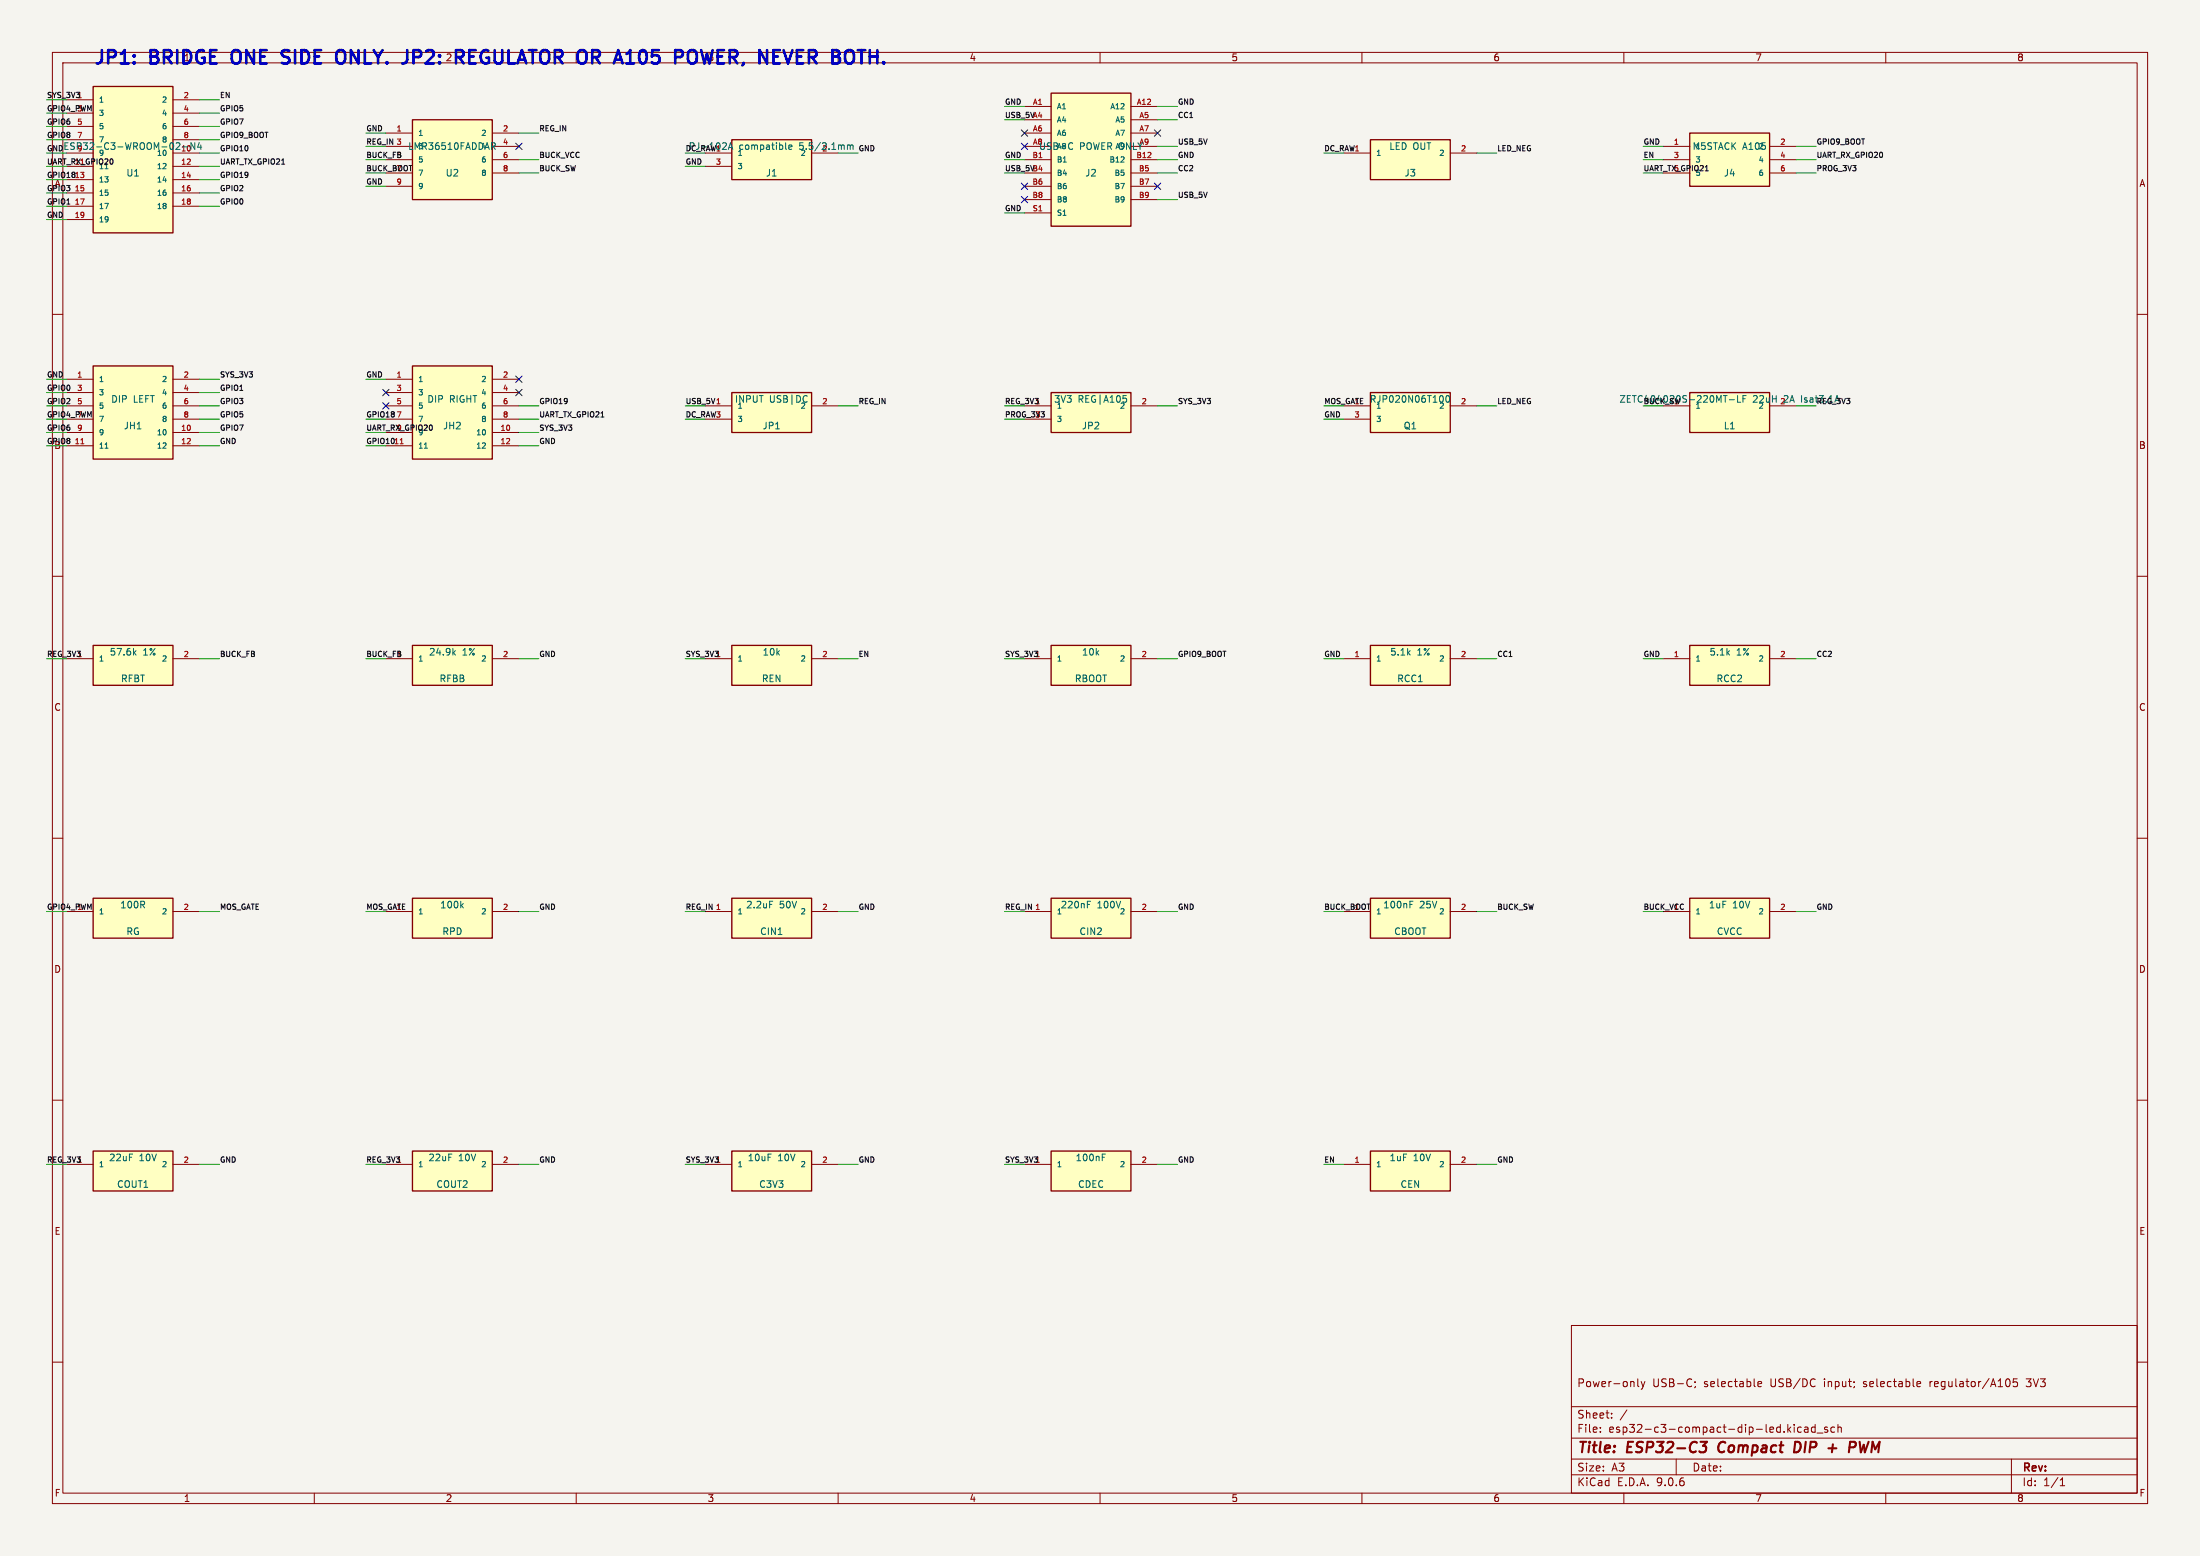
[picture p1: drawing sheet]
EESchema Schematic File Version 4
LIBS:esp32-c3-compact-dip-led-cache
EELAYER 29 0
EELAYER END
$Descr A3 16535 11693
Sheet 1 1
Title "ESP32-C3 Compact DIP + PWM"
Comment1 "Power-only USB-C; selectable USB/DC input; selectable regulator/A105 3V3"
$EndDescr
$Comp
L esp32-c3-compact-dip-led-cache:U1_SYM U1
U 1 1
P 1000 1200
F 0 "U1" H 1000 1100 50  0000 C CNN
F 1 "ESP32-C3-WROOM-02-N4" H 1000 1300 50  0000 C CNN
	1    1000 1200
	1 0 0 -1
$EndComp
Wire Wire Line
	500 750 350 750
Text Label 350 750 0    40   ~ 0
SYS_3V3
Wire Wire Line
	1500 750 1650 750
Text Label 1650 750 0    40   ~ 0
EN
Wire Wire Line
	500 850 350 850
Text Label 350 850 0    40   ~ 0
GPIO4_PWM
Wire Wire Line
	1500 850 1650 850
Text Label 1650 850 0    40   ~ 0
GPIO5
Wire Wire Line
	500 950 350 950
Text Label 350 950 0    40   ~ 0
GPIO6
Wire Wire Line
	1500 950 1650 950
Text Label 1650 950 0    40   ~ 0
GPIO7
Wire Wire Line
	500 1050 350 1050
Text Label 350 1050 0    40   ~ 0
GPIO8
Wire Wire Line
	1500 1050 1650 1050
Text Label 1650 1050 0    40   ~ 0
GPIO9_BOOT
Wire Wire Line
	500 1150 350 1150
Text Label 350 1150 0    40   ~ 0
GND
Wire Wire Line
	1500 1150 1650 1150
Text Label 1650 1150 0    40   ~ 0
GPIO10
Wire Wire Line
	500 1250 350 1250
Text Label 350 1250 0    40   ~ 0
UART_RX_GPIO20
Wire Wire Line
	1500 1250 1650 1250
Text Label 1650 1250 0    40   ~ 0
UART_TX_GPIO21
Wire Wire Line
	500 1350 350 1350
Text Label 350 1350 0    40   ~ 0
GPIO18
Wire Wire Line
	1500 1350 1650 1350
Text Label 1650 1350 0    40   ~ 0
GPIO19
Wire Wire Line
	500 1450 350 1450
Text Label 350 1450 0    40   ~ 0
GPIO3
Wire Wire Line
	1500 1450 1650 1450
Text Label 1650 1450 0    40   ~ 0
GPIO2
Wire Wire Line
	500 1550 350 1550
Text Label 350 1550 0    40   ~ 0
GPIO1
Wire Wire Line
	1500 1550 1650 1550
Text Label 1650 1550 0    40   ~ 0
GPIO0
Wire Wire Line
	500 1650 350 1650
Text Label 350 1650 0    40   ~ 0
GND
$Comp
L esp32-c3-compact-dip-led-cache:U2_SYM U2
U 1 1
P 3400 1200
F 0 "U2" H 3400 1100 50  0000 C CNN
F 1 "LMR36510FADDAR" H 3400 1300 50  0000 C CNN
	1    3400 1200
	1 0 0 -1
$EndComp
Wire Wire Line
	2900 1000 2750 1000
Text Label 2750 1000 0    40   ~ 0
GND
Wire Wire Line
	3900 1000 4050 1000
Text Label 4050 1000 0    40   ~ 0
REG_IN
Wire Wire Line
	2900 1100 2750 1100
Text Label 2750 1100 0    40   ~ 0
REG_IN
NoConn ~ 3900 1100
Wire Wire Line
	2900 1200 2750 1200
Text Label 2750 1200 0    40   ~ 0
BUCK_FB
Wire Wire Line
	3900 1200 4050 1200
Text Label 4050 1200 0    40   ~ 0
BUCK_VCC
Wire Wire Line
	2900 1300 2750 1300
Text Label 2750 1300 0    40   ~ 0
BUCK_BOOT
Wire Wire Line
	3900 1300 4050 1300
Text Label 4050 1300 0    40   ~ 0
BUCK_SW
Wire Wire Line
	2900 1400 2750 1400
Text Label 2750 1400 0    40   ~ 0
GND
$Comp
L esp32-c3-compact-dip-led-cache:J1_SYM J1
U 1 1
P 5800 1200
F 0 "J1" H 5800 1100 50  0000 C CNN
F 1 "PJ-102A compatible 5.5/2.1mm" H 5800 1300 50  0000 C CNN
	1    5800 1200
	1 0 0 -1
$EndComp
Wire Wire Line
	5300 1150 5150 1150
Text Label 5150 1150 0    40   ~ 0
DC_RAW
Wire Wire Line
	6300 1150 6450 1150
Text Label 6450 1150 0    40   ~ 0
GND
Wire Wire Line
	5300 1250 5150 1250
Text Label 5150 1250 0    40   ~ 0
GND
$Comp
L esp32-c3-compact-dip-led-cache:J2_SYM J2
U 1 1
P 8200 1200
F 0 "J2" H 8200 1100 50  0000 C CNN
F 1 "USB-C POWER ONLY" H 8200 1300 50  0000 C CNN
	1    8200 1200
	1 0 0 -1
$EndComp
Wire Wire Line
	7700 800 7550 800
Text Label 7550 800 0    40   ~ 0
GND
Wire Wire Line
	8700 800 8850 800
Text Label 8850 800 0    40   ~ 0
GND
Wire Wire Line
	7700 900 7550 900
Text Label 7550 900 0    40   ~ 0
USB_5V
Wire Wire Line
	8700 900 8850 900
Text Label 8850 900 0    40   ~ 0
CC1
NoConn ~ 7700 1000
NoConn ~ 8700 1000
NoConn ~ 7700 1100
Wire Wire Line
	8700 1100 8850 1100
Text Label 8850 1100 0    40   ~ 0
USB_5V
Wire Wire Line
	7700 1200 7550 1200
Text Label 7550 1200 0    40   ~ 0
GND
Wire Wire Line
	8700 1200 8850 1200
Text Label 8850 1200 0    40   ~ 0
GND
Wire Wire Line
	7700 1300 7550 1300
Text Label 7550 1300 0    40   ~ 0
USB_5V
Wire Wire Line
	8700 1300 8850 1300
Text Label 8850 1300 0    40   ~ 0
CC2
NoConn ~ 7700 1400
NoConn ~ 8700 1400
NoConn ~ 7700 1500
Wire Wire Line
	8700 1500 8850 1500
Text Label 8850 1500 0    40   ~ 0
USB_5V
Wire Wire Line
	7700 1600 7550 1600
Text Label 7550 1600 0    40   ~ 0
GND
$Comp
L esp32-c3-compact-dip-led-cache:J3_SYM J3
U 1 1
P 10600 1200
F 0 "J3" H 10600 1100 50  0000 C CNN
F 1 "LED OUT" H 10600 1300 50  0000 C CNN
	1    10600 1200
	1 0 0 -1
$EndComp
Wire Wire Line
	10100 1150 9950 1150
Text Label 9950 1150 0    40   ~ 0
DC_RAW
Wire Wire Line
	11100 1150 11250 1150
Text Label 11250 1150 0    40   ~ 0
LED_NEG
$Comp
L esp32-c3-compact-dip-led-cache:J4_SYM J4
U 1 1
P 13000 1200
F 0 "J4" H 13000 1100 50  0000 C CNN
F 1 "M5STACK A105" H 13000 1300 50  0000 C CNN
	1    13000 1200
	1 0 0 -1
$EndComp
Wire Wire Line
	12500 1100 12350 1100
Text Label 12350 1100 0    40   ~ 0
GND
Wire Wire Line
	13500 1100 13650 1100
Text Label 13650 1100 0    40   ~ 0
GPIO9_BOOT
Wire Wire Line
	12500 1200 12350 1200
Text Label 12350 1200 0    40   ~ 0
EN
Wire Wire Line
	13500 1200 13650 1200
Text Label 13650 1200 0    40   ~ 0
UART_RX_GPIO20
Wire Wire Line
	12500 1300 12350 1300
Text Label 12350 1300 0    40   ~ 0
UART_TX_GPIO21
Wire Wire Line
	13500 1300 13650 1300
Text Label 13650 1300 0    40   ~ 0
PROG_3V3
$Comp
L esp32-c3-compact-dip-led-cache:JH1_SYM JH1
U 1 1
P 1000 3100
F 0 "JH1" H 1000 3000 50  0000 C CNN
F 1 "DIP LEFT" H 1000 3200 50  0000 C CNN
	1    1000 3100
	1 0 0 -1
$EndComp
Wire Wire Line
	500 2850 350 2850
Text Label 350 2850 0    40   ~ 0
GND
Wire Wire Line
	1500 2850 1650 2850
Text Label 1650 2850 0    40   ~ 0
SYS_3V3
Wire Wire Line
	500 2950 350 2950
Text Label 350 2950 0    40   ~ 0
GPIO0
Wire Wire Line
	1500 2950 1650 2950
Text Label 1650 2950 0    40   ~ 0
GPIO1
Wire Wire Line
	500 3050 350 3050
Text Label 350 3050 0    40   ~ 0
GPIO2
Wire Wire Line
	1500 3050 1650 3050
Text Label 1650 3050 0    40   ~ 0
GPIO3
Wire Wire Line
	500 3150 350 3150
Text Label 350 3150 0    40   ~ 0
GPIO4_PWM
Wire Wire Line
	1500 3150 1650 3150
Text Label 1650 3150 0    40   ~ 0
GPIO5
Wire Wire Line
	500 3250 350 3250
Text Label 350 3250 0    40   ~ 0
GPIO6
Wire Wire Line
	1500 3250 1650 3250
Text Label 1650 3250 0    40   ~ 0
GPIO7
Wire Wire Line
	500 3350 350 3350
Text Label 350 3350 0    40   ~ 0
GPIO8
Wire Wire Line
	1500 3350 1650 3350
Text Label 1650 3350 0    40   ~ 0
GND
$Comp
L esp32-c3-compact-dip-led-cache:JH2_SYM JH2
U 1 1
P 3400 3100
F 0 "JH2" H 3400 3000 50  0000 C CNN
F 1 "DIP RIGHT" H 3400 3200 50  0000 C CNN
	1    3400 3100
	1 0 0 -1
$EndComp
Wire Wire Line
	2900 2850 2750 2850
Text Label 2750 2850 0    40   ~ 0
GND
NoConn ~ 3900 2850
NoConn ~ 2900 2950
NoConn ~ 3900 2950
NoConn ~ 2900 3050
Wire Wire Line
	3900 3050 4050 3050
Text Label 4050 3050 0    40   ~ 0
GPIO19
Wire Wire Line
	2900 3150 2750 3150
Text Label 2750 3150 0    40   ~ 0
GPIO18
Wire Wire Line
	3900 3150 4050 3150
Text Label 4050 3150 0    40   ~ 0
UART_TX_GPIO21
Wire Wire Line
	2900 3250 2750 3250
Text Label 2750 3250 0    40   ~ 0
UART_RX_GPIO20
Wire Wire Line
	3900 3250 4050 3250
Text Label 4050 3250 0    40   ~ 0
SYS_3V3
Wire Wire Line
	2900 3350 2750 3350
Text Label 2750 3350 0    40   ~ 0
GPIO10
Wire Wire Line
	3900 3350 4050 3350
Text Label 4050 3350 0    40   ~ 0
GND
$Comp
L esp32-c3-compact-dip-led-cache:JP1_SYM JP1
U 1 1
P 5800 3100
F 0 "JP1" H 5800 3000 50  0000 C CNN
F 1 "INPUT USB|DC" H 5800 3200 50  0000 C CNN
	1    5800 3100
	1 0 0 -1
$EndComp
Wire Wire Line
	5300 3050 5150 3050
Text Label 5150 3050 0    40   ~ 0
USB_5V
Wire Wire Line
	6300 3050 6450 3050
Text Label 6450 3050 0    40   ~ 0
REG_IN
Wire Wire Line
	5300 3150 5150 3150
Text Label 5150 3150 0    40   ~ 0
DC_RAW
$Comp
L esp32-c3-compact-dip-led-cache:JP2_SYM JP2
U 1 1
P 8200 3100
F 0 "JP2" H 8200 3000 50  0000 C CNN
F 1 "3V3 REG|A105" H 8200 3200 50  0000 C CNN
	1    8200 3100
	1 0 0 -1
$EndComp
Wire Wire Line
	7700 3050 7550 3050
Text Label 7550 3050 0    40   ~ 0
REG_3V3
Wire Wire Line
	8700 3050 8850 3050
Text Label 8850 3050 0    40   ~ 0
SYS_3V3
Wire Wire Line
	7700 3150 7550 3150
Text Label 7550 3150 0    40   ~ 0
PROG_3V3
$Comp
L esp32-c3-compact-dip-led-cache:Q1_SYM Q1
U 1 1
P 10600 3100
F 0 "Q1" H 10600 3000 50  0000 C CNN
F 1 "RJP020N06T100" H 10600 3200 50  0000 C CNN
	1    10600 3100
	1 0 0 -1
$EndComp
Wire Wire Line
	10100 3050 9950 3050
Text Label 9950 3050 0    40   ~ 0
MOS_GATE
Wire Wire Line
	11100 3050 11250 3050
Text Label 11250 3050 0    40   ~ 0
LED_NEG
Wire Wire Line
	10100 3150 9950 3150
Text Label 9950 3150 0    40   ~ 0
GND
$Comp
L esp32-c3-compact-dip-led-cache:L1_SYM L1
U 1 1
P 13000 3100
F 0 "L1" H 13000 3000 50  0000 C CNN
F 1 "ZETC404020S-220MT-LF 22uH 2A Isat3.1A" H 13000 3200 50  0000 C CNN
	1    13000 3100
	1 0 0 -1
$EndComp
Wire Wire Line
	12500 3050 12350 3050
Text Label 12350 3050 0    40   ~ 0
BUCK_SW
Wire Wire Line
	13500 3050 13650 3050
Text Label 13650 3050 0    40   ~ 0
REG_3V3
$Comp
L esp32-c3-compact-dip-led-cache:RFBT_SYM RFBT
U 1 1
P 1000 5000
F 0 "RFBT" H 1000 4900 50  0000 C CNN
F 1 "57.6k 1%" H 1000 5100 50  0000 C CNN
	1    1000 5000
	1 0 0 -1
$EndComp
Wire Wire Line
	500 4950 350 4950
Text Label 350 4950 0    40   ~ 0
REG_3V3
Wire Wire Line
	1500 4950 1650 4950
Text Label 1650 4950 0    40   ~ 0
BUCK_FB
$Comp
L esp32-c3-compact-dip-led-cache:RFBB_SYM RFBB
U 1 1
P 3400 5000
F 0 "RFBB" H 3400 4900 50  0000 C CNN
F 1 "24.9k 1%" H 3400 5100 50  0000 C CNN
	1    3400 5000
	1 0 0 -1
$EndComp
Wire Wire Line
	2900 4950 2750 4950
Text Label 2750 4950 0    40   ~ 0
BUCK_FB
Wire Wire Line
	3900 4950 4050 4950
Text Label 4050 4950 0    40   ~ 0
GND
$Comp
L esp32-c3-compact-dip-led-cache:REN_SYM REN
U 1 1
P 5800 5000
F 0 "REN" H 5800 4900 50  0000 C CNN
F 1 "10k" H 5800 5100 50  0000 C CNN
	1    5800 5000
	1 0 0 -1
$EndComp
Wire Wire Line
	5300 4950 5150 4950
Text Label 5150 4950 0    40   ~ 0
SYS_3V3
Wire Wire Line
	6300 4950 6450 4950
Text Label 6450 4950 0    40   ~ 0
EN
$Comp
L esp32-c3-compact-dip-led-cache:RBOOT_SYM RBOOT
U 1 1
P 8200 5000
F 0 "RBOOT" H 8200 4900 50  0000 C CNN
F 1 "10k" H 8200 5100 50  0000 C CNN
	1    8200 5000
	1 0 0 -1
$EndComp
Wire Wire Line
	7700 4950 7550 4950
Text Label 7550 4950 0    40   ~ 0
SYS_3V3
Wire Wire Line
	8700 4950 8850 4950
Text Label 8850 4950 0    40   ~ 0
GPIO9_BOOT
$Comp
L esp32-c3-compact-dip-led-cache:RCC1_SYM RCC1
U 1 1
P 10600 5000
F 0 "RCC1" H 10600 4900 50  0000 C CNN
F 1 "5.1k 1%" H 10600 5100 50  0000 C CNN
	1    10600 5000
	1 0 0 -1
$EndComp
Wire Wire Line
	10100 4950 9950 4950
Text Label 9950 4950 0    40   ~ 0
GND
Wire Wire Line
	11100 4950 11250 4950
Text Label 11250 4950 0    40   ~ 0
CC1
$Comp
L esp32-c3-compact-dip-led-cache:RCC2_SYM RCC2
U 1 1
P 13000 5000
F 0 "RCC2" H 13000 4900 50  0000 C CNN
F 1 "5.1k 1%" H 13000 5100 50  0000 C CNN
	1    13000 5000
	1 0 0 -1
$EndComp
Wire Wire Line
	12500 4950 12350 4950
Text Label 12350 4950 0    40   ~ 0
GND
Wire Wire Line
	13500 4950 13650 4950
Text Label 13650 4950 0    40   ~ 0
CC2
$Comp
L esp32-c3-compact-dip-led-cache:RG_SYM RG
U 1 1
P 1000 6900
F 0 "RG" H 1000 6800 50  0000 C CNN
F 1 "100R" H 1000 7000 50  0000 C CNN
	1    1000 6900
	1 0 0 -1
$EndComp
Wire Wire Line
	500 6850 350 6850
Text Label 350 6850 0    40   ~ 0
GPIO4_PWM
Wire Wire Line
	1500 6850 1650 6850
Text Label 1650 6850 0    40   ~ 0
MOS_GATE
$Comp
L esp32-c3-compact-dip-led-cache:RPD_SYM RPD
U 1 1
P 3400 6900
F 0 "RPD" H 3400 6800 50  0000 C CNN
F 1 "100k" H 3400 7000 50  0000 C CNN
	1    3400 6900
	1 0 0 -1
$EndComp
Wire Wire Line
	2900 6850 2750 6850
Text Label 2750 6850 0    40   ~ 0
MOS_GATE
Wire Wire Line
	3900 6850 4050 6850
Text Label 4050 6850 0    40   ~ 0
GND
$Comp
L esp32-c3-compact-dip-led-cache:CIN1_SYM CIN1
U 1 1
P 5800 6900
F 0 "CIN1" H 5800 6800 50  0000 C CNN
F 1 "2.2uF 50V" H 5800 7000 50  0000 C CNN
	1    5800 6900
	1 0 0 -1
$EndComp
Wire Wire Line
	5300 6850 5150 6850
Text Label 5150 6850 0    40   ~ 0
REG_IN
Wire Wire Line
	6300 6850 6450 6850
Text Label 6450 6850 0    40   ~ 0
GND
$Comp
L esp32-c3-compact-dip-led-cache:CIN2_SYM CIN2
U 1 1
P 8200 6900
F 0 "CIN2" H 8200 6800 50  0000 C CNN
F 1 "220nF 100V" H 8200 7000 50  0000 C CNN
	1    8200 6900
	1 0 0 -1
$EndComp
Wire Wire Line
	7700 6850 7550 6850
Text Label 7550 6850 0    40   ~ 0
REG_IN
Wire Wire Line
	8700 6850 8850 6850
Text Label 8850 6850 0    40   ~ 0
GND
$Comp
L esp32-c3-compact-dip-led-cache:CBOOT_SYM CBOOT
U 1 1
P 10600 6900
F 0 "CBOOT" H 10600 6800 50  0000 C CNN
F 1 "100nF 25V" H 10600 7000 50  0000 C CNN
	1    10600 6900
	1 0 0 -1
$EndComp
Wire Wire Line
	10100 6850 9950 6850
Text Label 9950 6850 0    40   ~ 0
BUCK_BOOT
Wire Wire Line
	11100 6850 11250 6850
Text Label 11250 6850 0    40   ~ 0
BUCK_SW
$Comp
L esp32-c3-compact-dip-led-cache:CVCC_SYM CVCC
U 1 1
P 13000 6900
F 0 "CVCC" H 13000 6800 50  0000 C CNN
F 1 "1uF 10V" H 13000 7000 50  0000 C CNN
	1    13000 6900
	1 0 0 -1
$EndComp
Wire Wire Line
	12500 6850 12350 6850
Text Label 12350 6850 0    40   ~ 0
BUCK_VCC
Wire Wire Line
	13500 6850 13650 6850
Text Label 13650 6850 0    40   ~ 0
GND
$Comp
L esp32-c3-compact-dip-led-cache:COUT1_SYM COUT1
U 1 1
P 1000 8800
F 0 "COUT1" H 1000 8700 50  0000 C CNN
F 1 "22uF 10V" H 1000 8900 50  0000 C CNN
	1    1000 8800
	1 0 0 -1
$EndComp
Wire Wire Line
	500 8750 350 8750
Text Label 350 8750 0    40   ~ 0
REG_3V3
Wire Wire Line
	1500 8750 1650 8750
Text Label 1650 8750 0    40   ~ 0
GND
$Comp
L esp32-c3-compact-dip-led-cache:COUT2_SYM COUT2
U 1 1
P 3400 8800
F 0 "COUT2" H 3400 8700 50  0000 C CNN
F 1 "22uF 10V" H 3400 8900 50  0000 C CNN
	1    3400 8800
	1 0 0 -1
$EndComp
Wire Wire Line
	2900 8750 2750 8750
Text Label 2750 8750 0    40   ~ 0
REG_3V3
Wire Wire Line
	3900 8750 4050 8750
Text Label 4050 8750 0    40   ~ 0
GND
$Comp
L esp32-c3-compact-dip-led-cache:C3V3_SYM C3V3
U 1 1
P 5800 8800
F 0 "C3V3" H 5800 8700 50  0000 C CNN
F 1 "10uF 10V" H 5800 8900 50  0000 C CNN
	1    5800 8800
	1 0 0 -1
$EndComp
Wire Wire Line
	5300 8750 5150 8750
Text Label 5150 8750 0    40   ~ 0
SYS_3V3
Wire Wire Line
	6300 8750 6450 8750
Text Label 6450 8750 0    40   ~ 0
GND
$Comp
L esp32-c3-compact-dip-led-cache:CDEC_SYM CDEC
U 1 1
P 8200 8800
F 0 "CDEC" H 8200 8700 50  0000 C CNN
F 1 "100nF" H 8200 8900 50  0000 C CNN
	1    8200 8800
	1 0 0 -1
$EndComp
Wire Wire Line
	7700 8750 7550 8750
Text Label 7550 8750 0    40   ~ 0
SYS_3V3
Wire Wire Line
	8700 8750 8850 8750
Text Label 8850 8750 0    40   ~ 0
GND
$Comp
L esp32-c3-compact-dip-led-cache:CEN_SYM CEN
U 1 1
P 10600 8800
F 0 "CEN" H 10600 8700 50  0000 C CNN
F 1 "1uF 10V" H 10600 8900 50  0000 C CNN
	1    10600 8800
	1 0 0 -1
$EndComp
Wire Wire Line
	10100 8750 9950 8750
Text Label 9950 8750 0    40   ~ 0
EN
Wire Wire Line
	11100 8750 11250 8750
Text Label 11250 8750 0    40   ~ 0
GND
Text Notes 700 500 0    100  ~ 20
JP1: BRIDGE ONE SIDE ONLY. JP2: REGULATOR OR A105 POWER, NEVER BOTH.
$EndSCHEMATC
